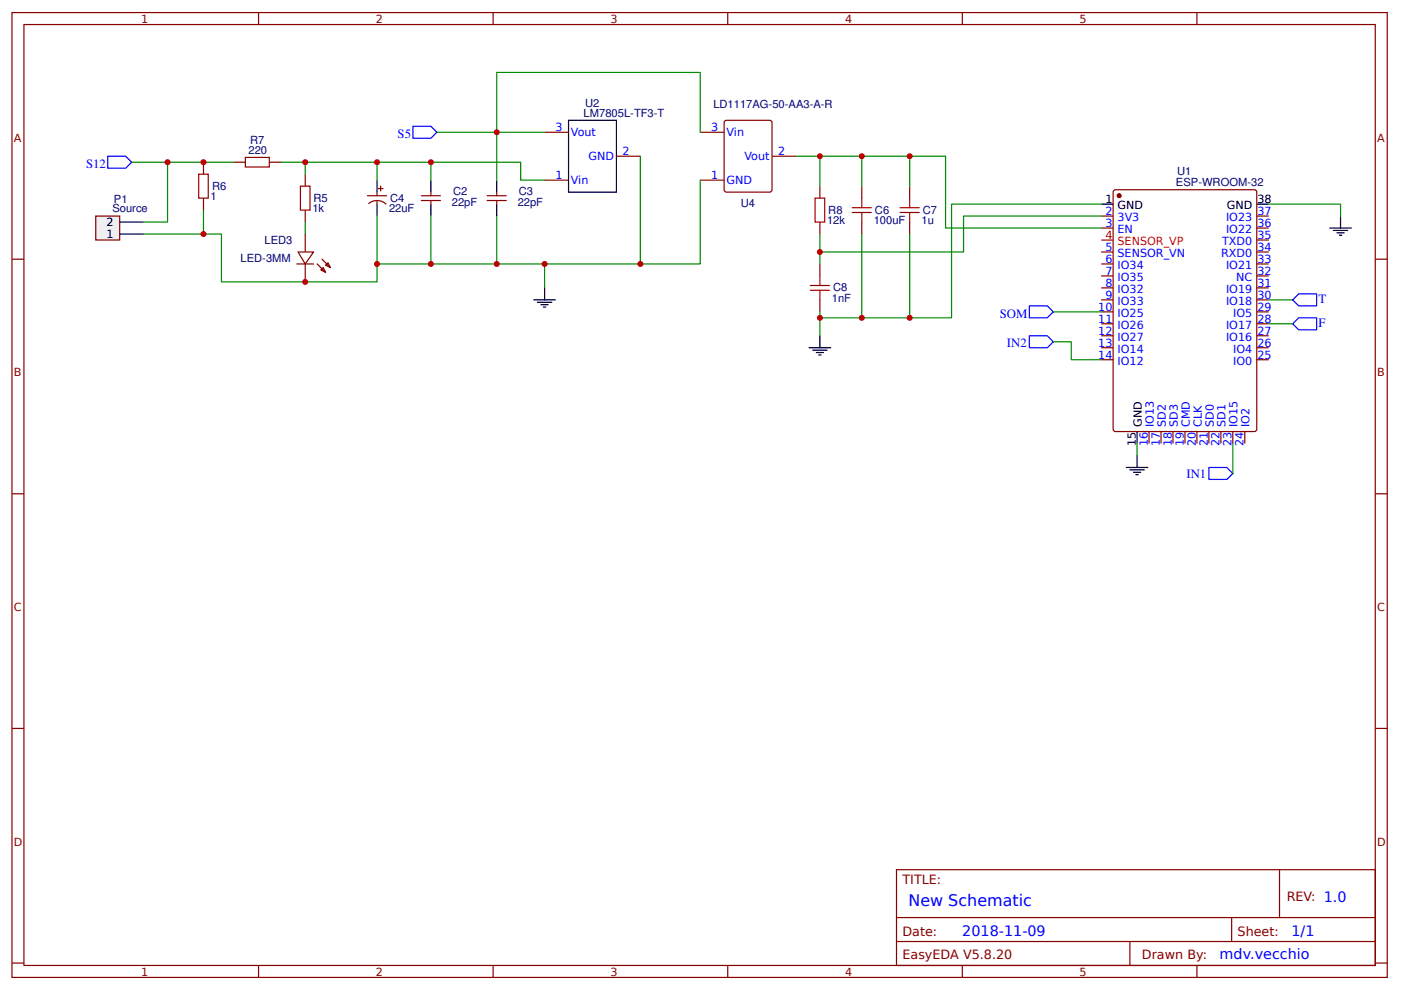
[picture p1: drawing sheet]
<svg xmlns="http://www.w3.org/2000/svg" width="310mm" height="219mm" viewBox="0 0 310 219" stroke-linecap="round" stroke-linejoin="round" font-family="sans-serif">
<g fill="none" stroke="#800" stroke-width=".26">
<path d="M2.6 2.8h304.1v213.2h-304.1zM5.3 5.4h298.7v208h-298.7zM57.1 2.8v2.6M109 2.8v2.6M160.9 2.8v2.6M212.7 2.8v2.6M264.6 2.8v2.6M120.4 29.2h5.3M120.4 39.8h5.3M136.3 34.5h5.3M2.6 57.3h2.7M304 57.3h2.7"/>
<path d="M2.6 109.1h2.7M304 109.1h2.7M2.6 161h2.7M304 161h2.7M198.2 192.2h105.8v21.2h-105.8zM282.8 192.2v10.6M2.6 212.9h2.7M57.1 213.4v2.6M109 213.4v2.6M160.9 213.4v2.6M198.2 202.8h105.8M198.2 208.1h105.8"/>
<path d="M212.7 213.4v2.6M249.8 208.1v5.3M264.6 213.4v2.6M272.3 202.8v5.3M304 212.9h2.7"/>
</g>
<path d="M125.7 26.6h10.6v15.9h-10.6z" fill="none" stroke="#000" stroke-width=".26"/>
<path d="M21.2 47.8h5.3v5.2h-5.3z" fill="#efefef" stroke="#800" stroke-width=".26"/>
<g fill="none" stroke="#000" stroke-width=".26">
<path d="M83.3 39.8v2.7M95.2 39.8v2.7M109.8 39.8v2.7M26.5 51.7h5.2M26.5 49.1h5.2M83.3 45.1v2.7M95.2 45.1v2.7M109.8 45.1v2.7M243.4 45.1h2.7M277.8 45.1h2.7M294 50.4h4.7M294.7 50.9h3.2"/>
<path d="M295.5 51.5h1.6M296.1 52h.5M296.3 47.8v2.6M118 66.3h4.8M118.8 66.8h3.2M119.6 67.3h1.6M120.1 67.9h.5M120.4 63.6v2.7M178.9 76.9h4.7M179.7 77.4h3.1M180.4 77.9h1.6M181 78.4h.5"/>
<path d="M181.2 74.2v2.7M251.4 95.4v2.6M249 103.3h4.7M249.8 103.8h3.1M250.6 104.4h1.5M251.1 104.9h.5M251.4 100.7v2.6"/>
</g>
<g fill="none" stroke="#080" stroke-width=".26">
<path d="M29.1 35.9h7.9v13.2h-5.3M37 35.9h14.6M62.2 35.9h33v3.9M67.5 35.9v2.6M83.3 35.9v3.9M95.2 35.9h19.9v3.9h5.3M96.6 29.2h23.8M141.6 34.5v23.8h-21.2M154.8 29.2v-13.2h-45v23.8M154.8 39.8v18.5h-13.2M175.9 34.5h33.1v15.9h34.4M181.2 34.5v6.6"/>
<path d="M190.5 34.5v6.6M201.1 34.5v6.6M31.7 51.7h17.2v10.6h34.4v-4M45 46.4v5.3M67.5 49.1v2.6M83.3 47.8v10.5h11.9M95.2 47.8v10.5h14.6M109.8 47.8v10.5h10.6v5.3M181.2 51.7v6.6M190.5 51.7v18.5h-9.3M201.1 51.7v18.5h-10.6M243.4 47.8h-30.4v7.9h-31.8"/>
<path d="M243.4 45.1h-33.1v25.1h-9.2M280.5 45.1h15.8v2.7M181.2 68.9v5.3M232.8 75.5h4v4h6.6M232.8 68.9h10.6M280.5 71.6h5.3M280.5 66.3h5.3M251.4 98v2.7M272.5 98v6.6"/>
</g>
<path d="M23.8 34.5h4l1.3 1.4-1.3 1.3h-4zM91.3 27.9h3.9l1.4 1.3-1.4 1.4h-3.9zM227.5 74.2h4l1.3 1.3-1.3 1.4h-4zM227.5 67.6h4l1.3 1.3-1.3 1.3h-4zM287.1 70.2h3.9v2.7h-3.9l-1.3-1.3zM287.1 65h3.9v2.6h-3.9l-1.3-1.3zM267.2 103.3h4l1.3 1.3-1.3 1.4h-4z" fill="none" stroke="#00f" stroke-width=".26"/>
<g fill="none" stroke="#800" stroke-width=".26">
<path d="M45 35.9v2.6M51.6 35.9h2.6M59.5 35.9h2.7M67.5 38.5v2.6M154.8 39.8h5.3M154.8 29.2h5.3M160.3 26.7l9.8-.1 .5 .3 .1 15-.3 .5-9.8 .1-.5-.3v-15.1zM170.7 34.5h5.2M45 43.8v2.6M65.6 58.3h3.7M65.9 55.7h3.4l-1.8 2.6zM67.5 46.4v2.7"/>
<path d="M67.5 51.7v4M67.5 58.3v4M70.1 58.3l1.9 1.9M70.9 59.7l.5-.6 .6 1.1zM71.2 57.3l1.8 1.8M72 58.6l.5-.5 .5 1zM81.2 43.3h4.3M81.4 45a2.84 2.84 0 0 1 4 .2M83.3 42.5v.8M83.3 44.3v.8M83.6 41.7h1.1M84.1 41.1v1.1"/>
<path d="M93.1 44.3h4.3M93.1 43.3h4.3M95.2 42.5v.8M95.2 44.3v.8M107.7 44.3h4.2M107.7 43.3h4.2M109.8 42.5v.8M109.8 44.3v.8M181.2 41.1v2.7M181.2 49.1v2.6M181.2 58.3v2.7M190.5 41.1v2.7"/>
<path d="M190.5 49.1v2.6M201.1 41.1v2.7M201.1 49.1v2.6M243.4 58.3h2.7M243.4 47.8h2.7M243.4 50.4h2.7M243.4 55.7h2.7M246.1 42.2l.5-.3h30.7l.4 .3 .1 52.7-.2 .4-31 .1-.5-.3zM277.8 58.3h2.7M277.8 47.8h2.7M277.8 50.4h2.7M277.8 55.7h2.7"/>
<path d="M277.8 53h2.7M181.2 66.3v2.6M243.4 61h2.7M243.4 63.6h2.7M243.4 66.3h2.7M243.4 68.9h2.7M243.4 71.6h2.7M243.4 74.2h2.7M243.4 76.9h2.7M243.4 79.5h2.7M277.8 61h2.7M277.8 63.6h2.7"/>
<path d="M277.8 66.3h2.7M277.8 68.9h2.7M277.8 71.6h2.7M277.8 74.2h2.7M277.8 76.9h2.7M277.8 79.5h2.7M254 95.4v2.6M256.6 95.4v2.6M259.3 95.4v2.6M261.9 95.4v2.6M264.6 95.4v2.6M267.2 95.4v2.6"/>
<path d="M269.9 95.4v2.6M272.5 95.4v2.6M275.2 95.4v2.6"/>
</g>
<g fill="none" stroke="#a00000" stroke-width=".26">
<path d="M43.9 38.5h2.1v5.3h-2.1zM54.2 34.8h5.3v2.1h-5.3zM66.4 41.1h2.1v5.3h-2.1zM180.2 43.8h2.1v5.3h-2.1zM188.4 47h4.2M188.4 45.9h4.2M190.5 43.8v2.1M190.5 47v2.1M199 47h4.2M199 45.9h4.2M201.1 43.8v2.1M201.1 47v2.1"/>
<path d="M179.1 64.2h4.3M179.1 63.1h4.3M181.2 61v2.1M181.2 64.2v2.1"/>
</g>
<circle cx="247.4" cy="43.3" r=".4" fill="#800" stroke="#800" stroke-width=".26"/>
<path d="M243.4 53h2.7" fill="none" stroke="#f00" stroke-width=".26"/>
<g fill="#c00">
<circle cx="37" cy="35.9" r=".66"/>
<circle cx="181.2" cy="34.5" r=".66"/>
<circle cx="201.1" cy="34.5" r=".66"/>
<circle cx="190.5" cy="70.2" r=".66"/>
<circle cx="181.2" cy="55.7" r=".66"/>
<circle cx="83.3" cy="35.9" r=".66"/>
<circle cx="67.5" cy="35.9" r=".66"/>
<circle cx="120.4" cy="58.3" r=".66"/>
<circle cx="95.3" cy="35.9" r=".66"/>
<circle cx="109.8" cy="58.3" r=".66"/>
<circle cx="95.3" cy="58.3" r=".66"/>
<circle cx="109.8" cy="29.2" r=".66"/>
<circle cx="83.3" cy="58.3" r=".66"/>
<circle cx="67.5" cy="62.3" r=".66"/>
<circle cx="45" cy="51.7" r=".66"/>
<circle cx="181.2" cy="70.2" r=".66"/>
<circle cx="201.1" cy="70.2" r=".66"/>
<circle cx="141.6" cy="58.3" r=".66"/>
<circle cx="190.5" cy="34.5" r=".66"/>
<circle cx="45" cy="35.9" r=".66"/>
</g>
<text font-size="3.5" fill="#00f" x="200.8" y="200.2">New Schematic</text>
<g font-size="3.2" fill="#00f">
<text x="212.7" y="206.8">2018-11-09</text>
<text x="285.5" y="206.8">1/1</text>
<text x="269.6" y="212.1">mdv.vecchio</text>
</g>
<g font-size="2.8" fill="#00f">
<text x="87.9" y="30.6">S5</text>
<text x="19" y="37.2">S12</text>
<text x="221" y="70.2">SOM</text>
<text x="291.4" y="67.1">T</text>
<text x="222.6" y="76.6">IN2</text>
<text x="291.4" y="72.4">F</text>
<text x="262.3" y="105.7">IN1</text>
</g>
<g font-size="2.8" fill="#800">
<text x="199.5" y="195.4">TITLE:</text>
<text x="284.4" y="199.1">REV: 1.0</text>
<text x="199.5" y="206.8">Date:</text>
<text x="273.6" y="206.8">Sheet:</text>
<text x="199.5" y="212.1">EasyEDA V5.8.20</text>
<text x="252.4" y="212.1">Drawn By:</text>
</g>
<g font-size="2.5" fill="#800">
<text x="31.2" y="5">1</text>
<text x="83.1" y="5">2</text>
<text x="134.9" y="5">3</text>
<text x="186.8" y="5">4</text>
<text x="238.7" y="5">5</text>
<text x="3" y="31.4">A</text>
<text x="304.4" y="31.4">A</text>
<text x="3" y="83.2">B</text>
<text x="304.4" y="83.2">B</text>
<text x="3" y="135.1">C</text>
<text x="304.4" y="135.1">C</text>
<text x="3" y="186.9">D</text>
<text x="304.4" y="186.9">D</text>
<text x="31.2" y="215.6">1</text>
<text x="83.1" y="215.6">2</text>
<text x="134.9" y="215.6">3</text>
<text x="186.8" y="215.6">4</text>
<text x="238.7" y="215.6">5</text>
</g>
<g font-size="2.5" fill="#000080">
<text x="129.4" y="23.6">U2</text>
<text x="157.7" y="23.9">LD1117AG-50-AA3-A-R</text>
<text x="129" y="25.8">LM7805L-TF3-T</text>
<text x="54.9" y="34">220</text>
<text x="55.3" y="31.8">R7</text>
<text x="260" y="41.1">ESP-WROOM-32</text>
<text x="260.2" y="38.8">U1</text>
<text x="24.8" y="47">Source</text>
<text x="25.2" y="44.8">P1</text>
<text x="46.6" y="44.2">1</text>
<text x="46.9" y="42">R6</text>
<text x="69.1" y="47">1k</text>
<text x="69.3" y="44.6">R5</text>
<text x="86" y="47">22uF</text>
<text x="86.3" y="44.6">C4</text>
<text x="99.9" y="45.5">22pF</text>
<text x="100.1" y="43.1">C2</text>
<text x="114.4" y="45.5">22pF</text>
<text x="114.7" y="43.1">C3</text>
<text x="163.7" y="45.8">U4</text>
<text x="183.1" y="47.2">R8</text>
<text x="193.4" y="47.2">C6</text>
<text x="204" y="47.2">C7</text>
<text x="58.5" y="53.8">LED3</text>
<text x="182.8" y="49.6">12k</text>
<text x="193.1" y="49.6">100uF</text>
<text x="203.7" y="49.6">1u</text>
<text x="53.2" y="57.8">LED-3MM</text>
<text x="184.1" y="64.4">C8</text>
<text x="183.9" y="66.8">1nF</text>
</g>
<g font-size="2.5" fill="#00f">
<text x="122.8" y="29">3</text>
<text x="157.2" y="29">3</text>
<text x="126.2" y="30">Vout</text>
<text x="130.1" y="35.3">GND</text>
<text x="137.6" y="34.3">2</text>
<text x="160.6" y="30">Vin</text>
<text x="164.6" y="35.3">Vout</text>
<text x="172" y="34.3">2</text>
<text x="122.8" y="39.6">1</text>
<text x="126.2" y="40.6">Vin</text>
<text x="157.2" y="39.6">1</text>
<text x="160.6" y="40.6">GND</text>
<text x="244.4" y="47.5">2</text>
<text x="277.9" y="47.5">37</text>
<text x="244.4" y="50.1">3</text>
<text x="247" y="48.8">3V3</text>
<text x="247" y="51.5">EN</text>
<text x="271" y="51.5">IO22</text>
<text x="271" y="48.8">IO23</text>
<text x="277.9" y="52.8">35</text>
<text x="277.9" y="50.1">36</text>
<text x="244.4" y="55.4">5</text>
<text x="244.4" y="58.1">6</text>
<text x="247" y="56.8">SENSOR_VN</text>
<text x="247" y="59.4">IO34</text>
<text x="270" y="56.8">RXD0</text>
<text x="270.2" y="54.1">TXD0</text>
<text x="271" y="59.4">IO21</text>
<text x="277.9" y="58.1">33</text>
<text x="277.9" y="55.4">34</text>
<text x="244.4" y="60.7">7</text>
<text x="244.4" y="63.4">8</text>
<text x="247" y="62">IO35</text>
<text x="247" y="64.7">IO32</text>
<text x="271" y="64.7">IO19</text>
<text x="273.3" y="62">NC</text>
<text x="277.9" y="63.4">31</text>
<text x="277.9" y="60.7">32</text>
<text x="242.8" y="68.7">10</text>
<text x="242.8" y="71.3">11</text>
<text x="244.4" y="66">9</text>
<text x="247" y="67.3">IO33</text>
<text x="247" y="70">IO25</text>
<text x="271" y="67.3">IO18</text>
<text x="272.6" y="70">IO5</text>
<text x="277.9" y="71.3">28</text>
<text x="277.9" y="68.7">29</text>
<text x="277.9" y="66">30</text>
<text x="242.8" y="74">12</text>
<text x="242.8" y="76.6">13</text>
<text x="247" y="72.6">IO26</text>
<text x="247" y="75.3">IO27</text>
<text x="247" y="77.9">IO14</text>
<text x="271" y="75.3">IO16</text>
<text x="271" y="72.6">IO17</text>
<text x="272.6" y="77.9">IO4</text>
<text x="277.9" y="76.6">26</text>
<text x="277.9" y="74">27</text>
<text x="242.8" y="79.2">14</text>
<text x="247" y="80.6">IO12</text>
<text x="272.6" y="80.6">IO0</text>
<text x="277.9" y="79.2">25</text>
<text x="255.1" y="94.4" transform="rotate(-90 255.1 94.4)">IO13</text>
<text x="257.7" y="94.4" transform="rotate(-90 257.7 94.4)">SD2</text>
<text x="260.3" y="94.4" transform="rotate(-90 260.3 94.4)">SD3</text>
<text x="263" y="94.4" transform="rotate(-90 263 94.4)">CMD</text>
<text x="265.6" y="94.4" transform="rotate(-90 265.6 94.4)">CLK</text>
<text x="268.3" y="94.4" transform="rotate(-90 268.3 94.4)">SD0</text>
<text x="270.9" y="94.4" transform="rotate(-90 270.9 94.4)">SD1</text>
<text x="273.6" y="94.4" transform="rotate(-90 273.6 94.4)">IO15</text>
<text x="276.2" y="94.4" transform="rotate(-90 276.2 94.4)">IO2</text>
<text x="253.7" y="98.7" transform="rotate(-90 253.7 98.7)">16</text>
<text x="256.4" y="98.7" transform="rotate(-90 256.4 98.7)">17</text>
<text x="259" y="98.7" transform="rotate(-90 259 98.7)">18</text>
<text x="261.7" y="98.7" transform="rotate(-90 261.7 98.7)">19</text>
<text x="264.3" y="98.7" transform="rotate(-90 264.3 98.7)">20</text>
<text x="267" y="98.7" transform="rotate(-90 267 98.7)">21</text>
<text x="269.6" y="98.7" transform="rotate(-90 269.6 98.7)">22</text>
<text x="272.3" y="98.7" transform="rotate(-90 272.3 98.7)">23</text>
<text x="274.9" y="98.7" transform="rotate(-90 274.9 98.7)">24</text>
</g>
<g font-size="2.5">
<text x="244.4" y="44.8">1</text>
<text x="247" y="46.2">GND</text>
<text x="271.2" y="46.2">GND</text>
<text x="277.9" y="44.8">38</text>
<text x="23.6" y="52.5">1</text>
<text x="23.6" y="49.9">2</text>
<text x="252.4" y="94.4" transform="rotate(-90 252.4 94.4)">GND</text>
<text x="251.1" y="98.7" transform="rotate(-90 251.1 98.7)">15</text>
</g>
<g font-size="2.5" fill="#f00">
<text x="244.4" y="52.8">4</text>
<text x="247" y="54.1">SENSOR_VP</text>
</g>
</svg>
